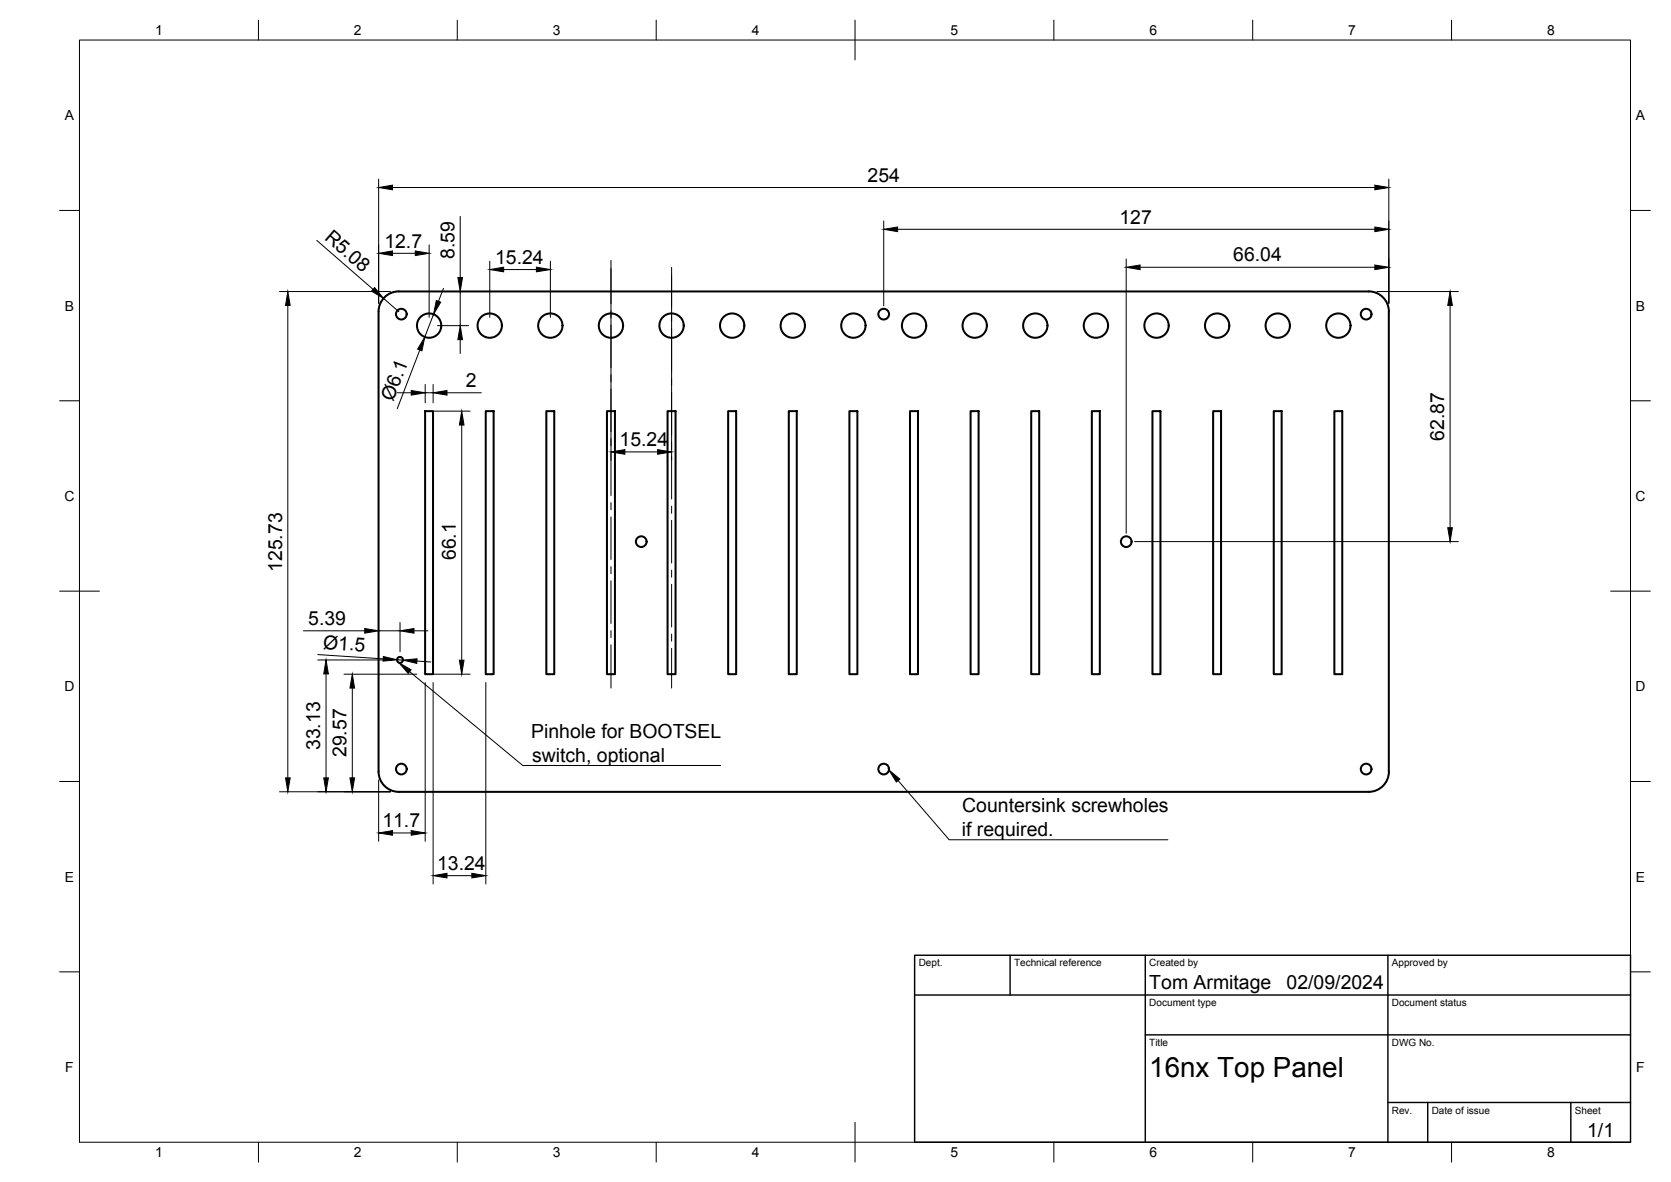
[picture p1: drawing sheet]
<svg xmlns="http://www.w3.org/2000/svg" width="420mm" height="297mm" viewBox="0 0 420 297" stroke-linecap="round" stroke-linejoin="round" font-family="sans-serif">
<!-- layer: Visible -->
<g fill="none" stroke="#000" stroke-width=".51">
<path d="M344.1 73.2h-243.8a5.1 5.1 0 0 0-5.1 5.1v115.6a5.1 5.1 0 0 0 5.1 5.1h243.8M344.1 73.2a5.1 5.1 0 0 1 5.1 5.1M349.2 78.3v115.6M106.9 103.3h2v66.1h-2zM122.1 103.3h2v66.1h-2zM137.4 103.3h2v66.1h-2zM152.6 103.3h2v66.1h-2zM167.9 103.3h2v66.1h-2zM183.1 103.3h2v66.1h-2zM198.3 103.3h2v66.1h-2zM213.6 103.3h2v66.1h-2zM228.8 103.3h2v66.1h-2z"/>
<path d="M244.1 103.3h2v66.1h-2zM259.3 103.3h2v66.1h-2zM274.5 103.3h2v66.1h-2zM289.8 103.3h2v66.1h-2zM305 103.3h2v66.1h-2zM320.3 103.3h2v66.1h-2zM335.5 103.3h2v66.1h-2zM349.2 193.9a5.1 5.1 0 0 1-5.1 5.1"/>
<circle cx="100.9" cy="78.9" r="1.34"/>
<circle cx="222.2" cy="78.9" r="1.34"/>
<circle cx="343.5" cy="78.9" r="1.34"/>
<circle cx="107.9" cy="81.8" r="3.1"/>
<circle cx="123.1" cy="81.8" r="3.1"/>
<circle cx="138.4" cy="81.8" r="3.1"/>
<circle cx="153.6" cy="81.8" r="3.1"/>
<circle cx="168.9" cy="81.8" r="3.1"/>
<circle cx="184.1" cy="81.8" r="3.1"/>
<circle cx="199.3" cy="81.8" r="3.1"/>
<circle cx="214.6" cy="81.8" r="3.1"/>
<circle cx="229.8" cy="81.8" r="3.1"/>
<circle cx="245.1" cy="81.8" r="3.1"/>
<circle cx="260.3" cy="81.8" r="3.1"/>
<circle cx="275.6" cy="81.8" r="3.1"/>
<circle cx="290.8" cy="81.8" r="3.1"/>
<circle cx="306" cy="81.8" r="3.1"/>
<circle cx="321.3" cy="81.8" r="3.1"/>
<circle cx="336.5" cy="81.8" r="3.1"/>
<circle cx="161.2" cy="136.1" r="1.34"/>
<circle cx="283.2" cy="136.1" r="1.34"/>
<circle cx="100.6" cy="165.8" r=".75"/>
<circle cx="100.9" cy="193.3" r="1.34"/>
<circle cx="222.2" cy="193.3" r="1.34"/>
<circle cx="343.5" cy="193.3" r="1.34"/>
</g>
<!-- layer: BORDER -->
<g fill="none" stroke="#000" stroke-width=".25">
<path d="M20 10.1h390v276.9h-390zM65 5.1v5M115 5.1v5M165 5.1v5M215 5.1v10M265 5.1v5M315 5.1v5M365 5.1v5M15 52.9h5M410 52.9h5M15 100.7h5M410 100.7h5"/>
<path d="M15 148.6h10M405 148.6h10M15 196.4h5M410 196.4h5M15 244.2h5M410 244.2h5M65 287v5M115 287v5M165 287v5M215 282.1v9.9M265 287v5M315 287v5"/>
<path d="M365 287v5"/>
</g>
<!-- layer: TITLEBLOCK -->
<path d="M230 240.1h180v46.9h-180zM230 250h180M254 240.1v9.9M288 240.1v46.9M349 240.1v46.9M288 260.1h122M349 277.1h61M359 277.1v9.9M395 277.1v9.9" fill="none" stroke="#000" stroke-width=".36"/>
<!-- layer: FD_Dimensions -->
<g fill="none" stroke="#000" stroke-width=".25">
<path d="M95.2 45v31.2M98.7 47.1h247M115.7 54.4v15.4M222.2 55.5v21.4M225.7 57.6h120M349.2 45v31.2M70.3 73.3h27.9M72.4 76.8v118.7M79.7 60.4l14.1 12.3M96.5 75l3.8 3.3M98.7 63.7h5.7M107.9 61.5v18.2"/>
<path d="M109 79l-2.2 5.7M111.5 72.5l-1.2 3.2M115.7 73.3v8.5M123.1 65.6v14.1M126.6 67.7h8.3M138.4 65.6v14.1M153.6 67.5v48.2M168.9 69.3v46.4M283.2 65.1v68.9M286.7 67.2h59M346.2 73.3h20.5M364.6 76.8v55.8"/>
<path d="M99.9 98.7h3.5M105.6 88l-5.7 14.7M106.9 96.6v4.6M106.9 98.7h2M108.9 96.6v4.6M110 81.8h7.8M112.4 98.7h8.6M115.7 85.4v3.4M109 103.3h9.2M116.1 106.8v59.1M157.1 113.6h8.3M285.3 136.1h81.4"/>
<path d="M76.3 158.5h15.4M95.2 158.5h5.4M100.6 156.4v7.4M104.1 158.5h3.5M79.9 165.8h18.6M79.9 164.5l16.5 1.1M82 169.4v26.1M86.5 169.4h18.3M88.6 172.9v22.6M99.8 165.8l1.5 .1M104.8 166.1l3.5 .3M106.9 171.5v39.9"/>
<path d="M108.9 171.5v50.7M109 169.4h9.2M122.2 171.5v50.7M70.3 199h27.9M95.2 196v15.4M98.7 209.3h4.7M112.4 220.1h6.2"/>
</g>
<g fill="#000" stroke="#000" stroke-width=".25">
<path d="M95.2 47.1l3.5-.6v1.2zM222.2 57.6l3.5-.5v1.1zM345.7 46.5l3.5 .6-3.5 .6zM345.7 57.1l3.5 .5-3.5 .6zM72.4 73.3l.6 3.5h-1.2zM94.2 72.3l2.3 2.7-3.1-1.8zM95.2 63.7l3.5-.6v1.1zM104.4 63.1l3.5 .6-3.5 .5zM109.7 75.5l1.1 .4-1.8 3.1zM115.1 69.8h1.2l-.6 3.5zM123.1 67.7l3.5-.6v1.2zM134.9 67.1l3.5 .6-3.5 .6z"/>
<path d="M283.2 67.2l3.5-.6v1.2zM345.7 66.6l3.5 .6-3.5 .6zM364.6 73.3l.6 3.5h-1.2zM103.4 98.1l3.5 .6-3.5 .6zM106.8 84.7l-.7 3.5-1.1-.5zM108.9 98.7l3.5-.6v1.2zM115.7 81.8l.6 3.6h-1.2zM116.1 103.3l.6 3.5h-1.2zM153.6 113.6l3.5-.6v1.2zM165.4 113l3.5 .6-3.5 .6zM364 132.6h1.2l-.6 3.5zM91.7 158l3.5 .5-3.5 .6z"/>
<path d="M100.6 158.5l3.5-.5v1.1zM82 165.8l.6 3.6h-1.2zM88.6 169.4l.6 3.5h-1.2zM96.4 165l3.4 .8-3.5 .3zM101.3 165.9l3.6-.3-.1 1.1zM115.5 165.9h1.2l-.6 3.5zM71.8 195.5h1.2l-.6 3.5zM81.4 195.5h1.2l-.6 3.5zM88 195.5h1.2l-.6 3.5zM95.2 209.3l3.5-.6v1.2zM103.4 208.7l3.5 .6-3.5 .6zM108.9 220.1l3.5-.6v1.1z"/>
<path d="M118.6 219.5l3.6 .6-3.6 .5z"/>
</g>
<!-- layer: Smart Centers -->
<g fill="none" stroke="#000" stroke-width=".25">
<path d="M153.6 65.4v10.9M153.6 78.1v1.8M168.9 67.2v10M168.9 79v1.8M153.6 81.7v10.7M153.6 94.2v1.8M153.6 97.7v10.8M168.9 82.6v10.7M168.9 95.1v1.7M168.9 98.6v10.7M153.6 110.2v1.8M153.6 113.8v10.7"/>
<path d="M168.9 111.1v1.8M168.9 114.7v10.7M153.6 126.3v1.8M153.6 129.9v10.7M168.9 127.2v1.8M168.9 130.8v10.7M153.6 142.4v1.8M153.6 146v10.7M153.6 158.5v1.7M168.9 143.3v1.8M168.9 146.8v10.8M168.9 159.3v1.8"/>
<path d="M153.6 162v10.9M168.9 162.9v10"/>
</g>
<!-- layer: Leaders -->
<path d="M100.3 166.5l3.1 1.8-.8 .9zM223.5 193.5l2.8 2.3-.9 .7z" fill="#000" stroke="#000" stroke-width=".25"/>
<path d="M103 168.8l28.4 23.6h49.8M225.8 196.2l12.9 14.8h55" fill="none" stroke="#000" stroke-width=".25"/>
<text font-size="7" x="289" y="270.6">16nx Top Panel</text>
<g font-size="4.9">
<text x="218.2" y="45.7">254</text>
<text x="81.4" y="60" transform="rotate(41 81.4 60)">R5.08</text>
<text x="281.5" y="56.2">127</text>
<text x="96.6" y="62.3">12.7</text>
<text x="114.3" y="65.1" transform="rotate(-90 114.3 65.1)">8.59</text>
<text x="310.1" y="65.7">66.04</text>
<text x="124.5" y="66.3">15.24</text>
<text x="98.9" y="101" transform="rotate(-69 98.9 101)">Ø6.1</text>
<text x="117.2" y="97.3">2</text>
<text x="155.8" y="112.1">15.24</text>
<text x="363.2" y="110.8" transform="rotate(-90 363.2 110.8)">62.87</text>
<text x="70.9" y="143.7" transform="rotate(-90 70.9 143.7)">125.73</text>
<text x="114.6" y="140.8" transform="rotate(-90 114.6 140.8)">66.1</text>
<text x="77.5" y="157.1">5.39</text>
<text x="81.2" y="163" transform="rotate(4 81.2 163)">Ø1.5</text>
<text x="133.6" y="185.6">Pinhole for BOOTSEL</text>
<text x="80.5" y="188.5" transform="rotate(-90 80.5 188.5)">33.13</text>
<text x="87.1" y="190.3" transform="rotate(-90 87.1 190.3)">29.57</text>
<text x="133.8" y="191.4">switch, optional</text>
<text x="96.1" y="207.9">11.7</text>
<text x="241.9" y="204.2">Countersink screwholes</text>
<text x="241.9" y="210.1">if required.</text>
<text x="109.9" y="218.6">13.24</text>
<text x="289" y="248.5">Tom Armitage</text>
<text x="323.5" y="248.5">02/09/2024</text>
<text x="399.1" y="285.7">1/1</text>
</g>
<g font-size="3.5">
<text x="39" y="8.8">1</text>
<text x="89" y="8.8">2</text>
<text x="139" y="8.8">3</text>
<text x="189" y="8.8">4</text>
<text x="239" y="8.8">5</text>
<text x="289" y="8.8">6</text>
<text x="339" y="8.8">7</text>
<text x="389" y="8.8">8</text>
<text x="16.3" y="30.2">A</text>
<text x="411.3" y="30.2">A</text>
<text x="16.3" y="78">B</text>
<text x="411.3" y="78">B</text>
<text x="16.2" y="125.9">C</text>
<text x="411.2" y="125.9">C</text>
<text x="16.2" y="173.7">D</text>
<text x="411.2" y="173.7">D</text>
<text x="16.3" y="221.6">E</text>
<text x="411.3" y="221.6">E</text>
<text x="16.4" y="269.4">F</text>
<text x="411.4" y="269.4">F</text>
<text x="39" y="290.8">1</text>
<text x="89" y="290.8">2</text>
<text x="139" y="290.8">3</text>
<text x="189" y="290.8">4</text>
<text x="239" y="290.8">5</text>
<text x="289" y="290.8">6</text>
<text x="339" y="290.8">7</text>
<text x="389" y="290.8">8</text>
</g>
<g font-size="2.5">
<text x="231" y="242.9">Dept.</text>
<text x="255" y="242.9">Technical reference</text>
<text x="289" y="242.9">Created by</text>
<text x="350" y="242.9">Approved by</text>
<text x="289" y="252.8">Document type</text>
<text x="350" y="252.8">Document status</text>
<text x="289" y="262.9">Title</text>
<text x="350" y="262.9">DWG No.</text>
<text x="350" y="279.9">Rev.</text>
<text x="360" y="279.9">Date of issue</text>
<text x="396" y="279.9">Sheet</text>
</g>
</svg>
